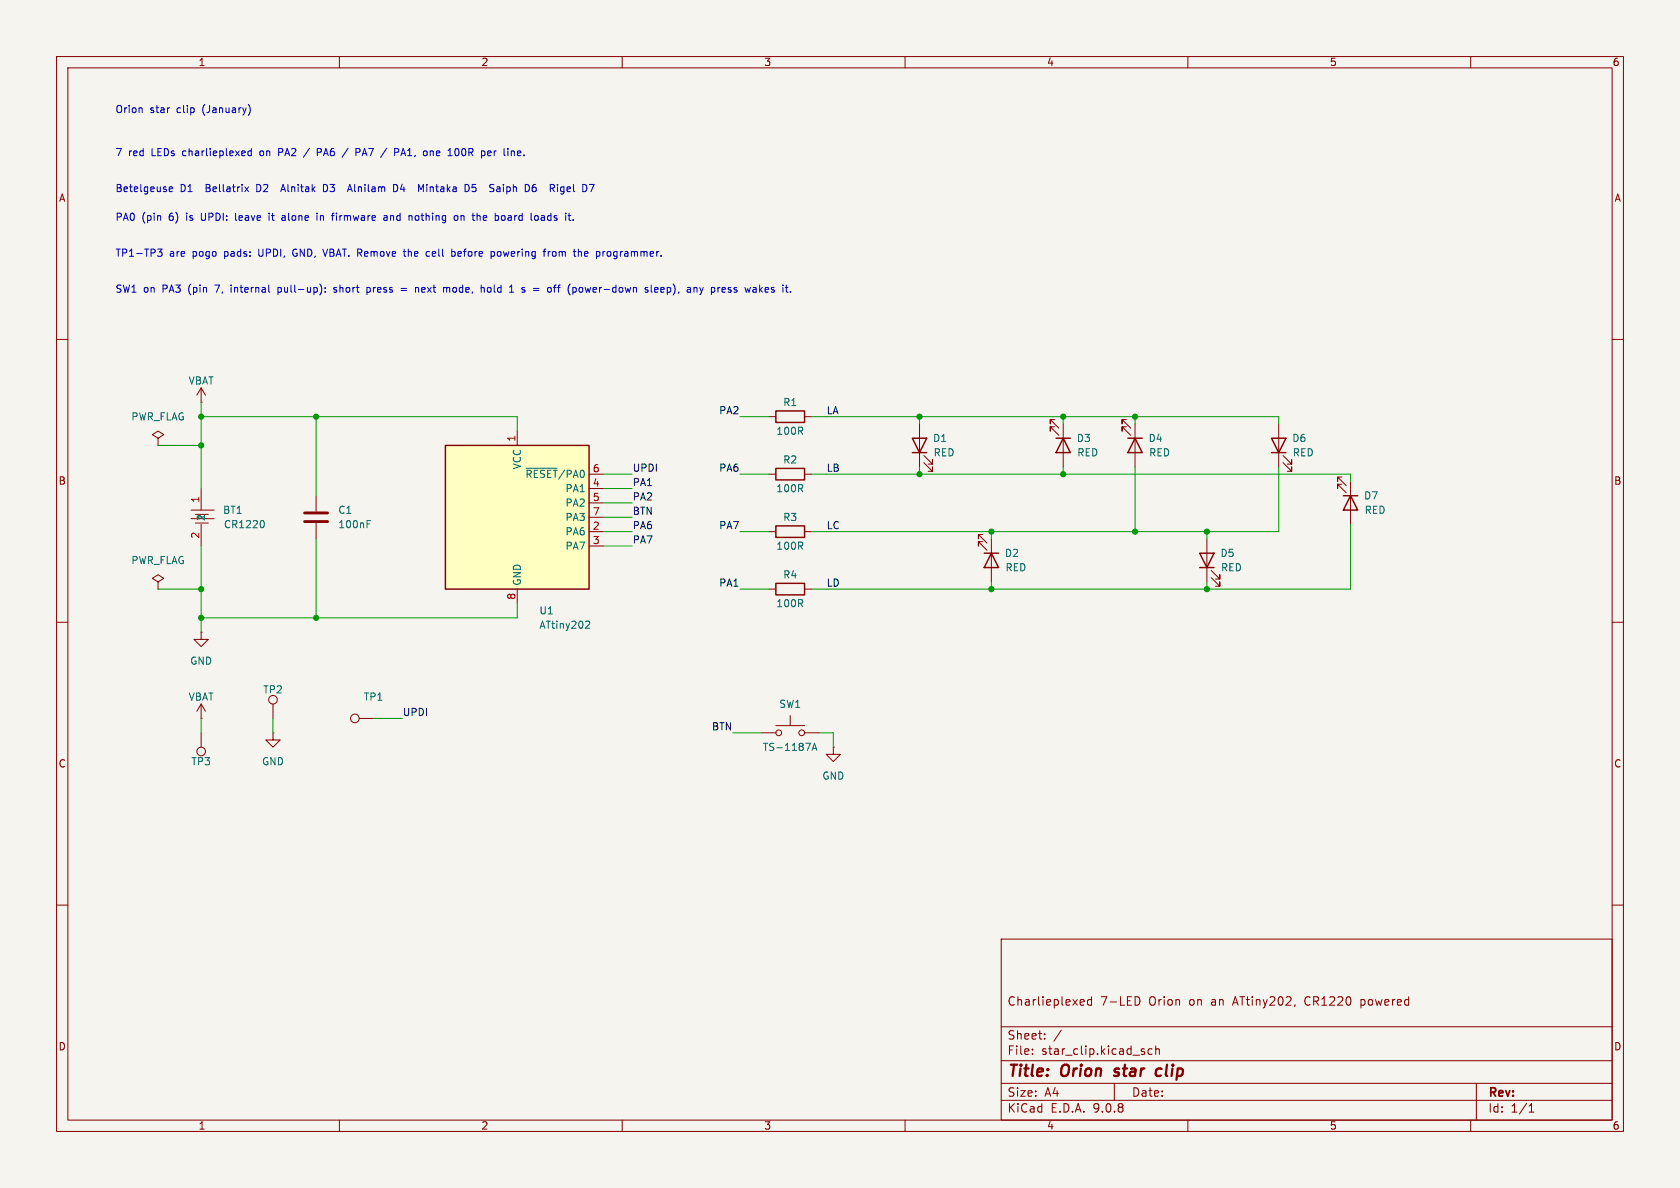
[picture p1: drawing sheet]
(kicad_sch
 (version 20250114)
 (generator "eeschema")
 (generator_version "9.0")
 (paper "A4")
 (title_block
  (title "Orion star clip")
  (comment 1 "Charlieplexed 7-LED Orion on an ATtiny202, CR1220 powered"))
 (lib_symbols
  (symbol
   "Device:R"
   (pin_numbers (hide yes))
   (pin_names (offset 0)) (exclude_from_sim no) (in_bom yes) (on_board yes)
   (property "Reference" "R" (at 2.032 0 90) (effects (font (size 1.27 1.27))))
   (property "Value" "R" (at 0 0 90) (effects (font (size 1.27 1.27))))
   (property "Footprint" "" (at -1.778 0 90) (effects (font (size 1.27 1.27)) (hide yes)))
   (property "Datasheet" "~" (at 0 0 0) (effects (font (size 1.27 1.27)) (hide yes)))
   (property "Description" "Resistor" (at 0 0 0) (effects (font (size 1.27 1.27)) (hide yes)))
   (symbol
    "R_0_1"
    (rectangle (start -1.016 -2.54) (end 1.016 2.54) (stroke (width 0.254) (type default)) (fill (type none))))
   (symbol
    "R_1_1"
    (pin
    passive
    line (at 0 3.81 270) (length 1.27) (name "~" (effects (font (size 1.27 1.27)))) (number "1" (effects (font (size 1.27 1.27)))))
    (pin
    passive
    line (at 0 -3.81 90) (length 1.27) (name "~" (effects (font (size 1.27 1.27)))) (number "2" (effects (font (size 1.27 1.27))))))
   (embedded_fonts no))
  (symbol
   "Device:C"
   (pin_numbers (hide yes))
   (pin_names (offset 0.254)) (exclude_from_sim no) (in_bom yes) (on_board yes)
   (property "Reference" "C" (at 0.635 2.54 0) (effects (font (size 1.27 1.27)) (justify left)))
   (property "Value" "C" (at 0.635 -2.54 0) (effects (font (size 1.27 1.27)) (justify left)))
   (property "Footprint" "" (at 0.9652 -3.81 0) (effects (font (size 1.27 1.27)) (hide yes)))
   (property "Datasheet" "~" (at 0 0 0) (effects (font (size 1.27 1.27)) (hide yes)))
   (property
    "Description"
    "Unpolarized capacitor" (at 0 0 0) (effects (font (size 1.27 1.27)) (hide yes)))
   (symbol
    "C_0_1"
    (polyline (pts (xy -2.032 0.762) (xy 2.032 0.762)) (stroke (width 0.508) (type default)) (fill (type none)))
    (polyline (pts (xy -2.032 -0.762) (xy 2.032 -0.762)) (stroke (width 0.508) (type default)) (fill (type none))))
   (symbol
    "C_1_1"
    (pin
    passive
    line (at 0 3.81 270) (length 2.794) (name "~" (effects (font (size 1.27 1.27)))) (number "1" (effects (font (size 1.27 1.27)))))
    (pin
    passive
    line (at 0 -3.81 90) (length 2.794) (name "~" (effects (font (size 1.27 1.27)))) (number "2" (effects (font (size 1.27 1.27))))))
   (embedded_fonts no))
  (symbol
   "Device:LED"
   (pin_numbers (hide yes))
   (pin_names (offset 1.016) (hide yes)) (exclude_from_sim no) (in_bom yes) (on_board yes)
   (property "Reference" "D" (at 0 2.54 0) (effects (font (size 1.27 1.27))))
   (property "Value" "LED" (at 0 -2.54 0) (effects (font (size 1.27 1.27))))
   (property "Footprint" "" (at 0 0 0) (effects (font (size 1.27 1.27)) (hide yes)))
   (property "Datasheet" "~" (at 0 0 0) (effects (font (size 1.27 1.27)) (hide yes)))
   (property
    "Description"
    "Light emitting diode" (at 0 0 0) (effects (font (size 1.27 1.27)) (hide yes)))
   (property "Sim.Pins" "1=K 2=A" (at 0 0 0) (effects (font (size 1.27 1.27)) (hide yes)))
   (property
    "ki_fp_filters"
    "LED* LED_SMD:* LED_THT:*" (at 0 0 0) (effects (font (size 1.27 1.27)) (hide yes)))
   (symbol
    "LED_0_1"
    (polyline (pts (xy -3.048 -0.762) (xy -4.572 -2.286) (xy -3.81 -2.286) (xy -4.572 -2.286) (xy -4.572 -1.524)) (stroke (width 0) (type default)) (fill (type none)))
    (polyline (pts (xy -1.778 -0.762) (xy -3.302 -2.286) (xy -2.54 -2.286) (xy -3.302 -2.286) (xy -3.302 -1.524)) (stroke (width 0) (type default)) (fill (type none)))
    (polyline (pts (xy -1.27 0) (xy 1.27 0)) (stroke (width 0) (type default)) (fill (type none)))
    (polyline (pts (xy -1.27 -1.27) (xy -1.27 1.27)) (stroke (width 0.254) (type default)) (fill (type none)))
    (polyline (pts (xy 1.27 -1.27) (xy 1.27 1.27) (xy -1.27 0) (xy 1.27 -1.27)) (stroke (width 0.254) (type default)) (fill (type none))))
   (symbol
    "LED_1_1"
    (pin
    passive
    line (at -3.81 0 0) (length 2.54) (name "K" (effects (font (size 1.27 1.27)))) (number "1" (effects (font (size 1.27 1.27)))))
    (pin
    passive
    line (at 3.81 0 180) (length 2.54) (name "A" (effects (font (size 1.27 1.27)))) (number "2" (effects (font (size 1.27 1.27))))))
   (embedded_fonts no))
  (symbol
   "Connector:TestPoint"
   (pin_numbers (hide yes))
   (pin_names (offset 0.762) (hide yes)) (exclude_from_sim no) (in_bom yes) (on_board yes)
   (property "Reference" "TP" (at 0 6.858 0) (effects (font (size 1.27 1.27))))
   (property "Value" "TestPoint" (at 0 5.08 0) (effects (font (size 1.27 1.27))))
   (property "Footprint" "" (at 5.08 0 0) (effects (font (size 1.27 1.27)) (hide yes)))
   (property "Datasheet" "~" (at 5.08 0 0) (effects (font (size 1.27 1.27)) (hide yes)))
   (property "Description" "test point" (at 0 0 0) (effects (font (size 1.27 1.27)) (hide yes)))
   (symbol
    "TestPoint_0_1"
    (circle (center 0 3.302) (radius 0.762) (stroke (width 0) (type default)) (fill (type none))))
   (symbol
    "TestPoint_1_1"
    (pin
    passive
    line (at 0 0 90) (length 2.54) (name "1" (effects (font (size 1.27 1.27)))) (number "1" (effects (font (size 1.27 1.27))))))
   (embedded_fonts no))
  (symbol
   "MCU_Microchip_ATtiny:ATtiny202-SS" (exclude_from_sim no) (in_bom yes) (on_board yes)
   (property
    "Reference"
    "U" (at -12.7 13.97 0) (effects (font (size 1.27 1.27)) (justify left bottom)))
   (property
    "Value"
    "ATtiny202-SS" (at 2.54 -13.97 0) (effects (font (size 1.27 1.27)) (justify left top)))
   (property
    "Footprint"
    "Package_SO:SOIC-8_3.9x4.9mm_P1.27mm" (at 0 0 0) (effects (font (size 1.27 1.27) (italic yes)) (hide yes)))
   (property
    "Datasheet"
    "http://ww1.microchip.com/downloads/en/DeviceDoc/ATtiny202-402-AVR-MCU-with-Core-Independent-Peripherals_and-picoPower-40001969A.pdf" (at 0 0 0) (effects (font (size 1.27 1.27)) (hide yes)))
   (property
    "Description"
    "20MHz, 2kB Flash, 128B SRAM, 64B EEPROM, SOIC-8" (at 0 0 0) (effects (font (size 1.27 1.27)) (hide yes)))
   (property
    "ki_keywords"
    "AVR 8bit Microcontroller tinyAVR" (at 0 0 0) (effects (font (size 1.27 1.27)) (hide yes)))
   (property
    "ki_fp_filters"
    "SOIC*3.9x4.9mm*P1.27mm*" (at 0 0 0) (effects (font (size 1.27 1.27)) (hide yes)))
   (symbol
    "ATtiny202-SS_0_1"
    (rectangle (start -12.7 -12.7) (end 12.7 12.7) (stroke (width 0.254) (type default)) (fill (type background))))
   (symbol
    "ATtiny202-SS_1_1"
    (pin
    power_in
    line (at 0 15.24 270) (length 2.54) (name "VCC" (effects (font (size 1.27 1.27)))) (number "1" (effects (font (size 1.27 1.27)))))
    (pin
    power_in
    line (at 0 -15.24 90) (length 2.54) (name "GND" (effects (font (size 1.27 1.27)))) (number "8" (effects (font (size 1.27 1.27)))))
    (pin
    bidirectional
    line (at 15.24 7.62 180) (length 2.54) (name "~{RESET}/PA0" (effects (font (size 1.27 1.27)))) (number "6" (effects (font (size 1.27 1.27)))))
    (pin
    bidirectional
    line (at 15.24 5.08 180) (length 2.54) (name "PA1" (effects (font (size 1.27 1.27)))) (number "4" (effects (font (size 1.27 1.27)))))
    (pin
    bidirectional
    line (at 15.24 2.54 180) (length 2.54) (name "PA2" (effects (font (size 1.27 1.27)))) (number "5" (effects (font (size 1.27 1.27)))))
    (pin
    bidirectional
    line (at 15.24 0 180) (length 2.54) (name "PA3" (effects (font (size 1.27 1.27)))) (number "7" (effects (font (size 1.27 1.27)))))
    (pin
    bidirectional
    line (at 15.24 -2.54 180) (length 2.54) (name "PA6" (effects (font (size 1.27 1.27)))) (number "2" (effects (font (size 1.27 1.27)))))
    (pin
    bidirectional
    line (at 15.24 -5.08 180) (length 2.54) (name "PA7" (effects (font (size 1.27 1.27)))) (number "3" (effects (font (size 1.27 1.27))))))
   (embedded_fonts no))
  (symbol
   "power:PWR_FLAG"
   (power)
   (pin_numbers (hide yes))
   (pin_names (offset 0) (hide yes)) (exclude_from_sim no) (in_bom yes) (on_board yes)
   (property "Reference" "#FLG" (at 0 1.905 0) (effects (font (size 1.27 1.27)) (hide yes)))
   (property "Value" "PWR_FLAG" (at 0 3.81 0) (effects (font (size 1.27 1.27))))
   (property "Footprint" "" (at 0 0 0) (effects (font (size 1.27 1.27)) (hide yes)))
   (property "Datasheet" "~" (at 0 0 0) (effects (font (size 1.27 1.27)) (hide yes)))
   (property
    "Description"
    "Special symbol for telling ERC where power comes from" (at 0 0 0) (effects (font (size 1.27 1.27)) (hide yes)))
   (symbol
    "PWR_FLAG_0_0"
    (pin
    power_out
    line (at 0 0 90) (length 0) (name "~" (effects (font (size 1.27 1.27)))) (number "1" (effects (font (size 1.27 1.27))))))
   (symbol
    "PWR_FLAG_0_1"
    (polyline (pts (xy 0 0) (xy 0 1.27) (xy -1.016 1.905) (xy 0 2.54) (xy 1.016 1.905) (xy 0 1.27)) (stroke (width 0) (type default)) (fill (type none))))
   (embedded_fonts no))
  (symbol
   "Switch:SW_Push"
   (pin_numbers (hide yes))
   (pin_names (offset 1.016) (hide yes)) (exclude_from_sim no) (in_bom yes) (on_board yes)
   (property "Reference" "SW" (at 1.27 2.54 0) (effects (font (size 1.27 1.27)) (justify left)))
   (property "Value" "SW_Push" (at 0 -1.524 0) (effects (font (size 1.27 1.27))))
   (property "Footprint" "" (at 0 5.08 0) (effects (font (size 1.27 1.27)) (hide yes)))
   (property "Datasheet" "~" (at 0 5.08 0) (effects (font (size 1.27 1.27)) (hide yes)))
   (property
    "Description"
    "Push button switch, generic, two pins" (at 0 0 0) (effects (font (size 1.27 1.27)) (hide yes)))
   (property
    "ki_keywords"
    "switch normally-open pushbutton push-button" (at 0 0 0) (effects (font (size 1.27 1.27)) (hide yes)))
   (symbol
    "SW_Push_0_1"
    (circle (center -2.032 0) (radius 0.508) (stroke (width 0) (type default)) (fill (type none)))
    (polyline (pts (xy 0 1.27) (xy 0 3.048)) (stroke (width 0) (type default)) (fill (type none)))
    (circle (center 2.032 0) (radius 0.508) (stroke (width 0) (type default)) (fill (type none)))
    (polyline (pts (xy 2.54 1.27) (xy -2.54 1.27)) (stroke (width 0) (type default)) (fill (type none)))
    (pin
    passive
    line (at -5.08 0 0) (length 2.54) (name "1" (effects (font (size 1.27 1.27)))) (number "1" (effects (font (size 1.27 1.27)))))
    (pin
    passive
    line (at 5.08 0 180) (length 2.54) (name "2" (effects (font (size 1.27 1.27)))) (number "2" (effects (font (size 1.27 1.27))))))
   (embedded_fonts no))
  (symbol
   "Mechanical:MountingHole"
   (pin_names (offset 1.016)) (exclude_from_sim no) (in_bom no) (on_board yes)
   (property "Reference" "H" (at 0 5.08 0) (effects (font (size 1.27 1.27))))
   (property "Value" "MountingHole" (at 0 3.175 0) (effects (font (size 1.27 1.27))))
   (property "Footprint" "" (at 0 0 0) (effects (font (size 1.27 1.27)) (hide yes)))
   (property "Datasheet" "~" (at 0 0 0) (effects (font (size 1.27 1.27)) (hide yes)))
   (property
    "Description"
    "Mounting Hole without connection" (at 0 0 0) (effects (font (size 1.27 1.27)) (hide yes)))
   (symbol
    "MountingHole_0_1"
    (circle (center 0 0) (radius 1.27) (stroke (width 1.27) (type default)) (fill (type none))))
   (embedded_fonts no))
  (symbol
   "easyeda:XDCR-1220-006" (in_bom yes) (on_board yes)
   (property "Reference" "U" (id 0) (at 0 5.08 0) (effects (font (size 1.27 1.27))))
   (property "Value" "XDCR-1220-006" (id 1) (at 0 -5.08 0) (effects (font (size 1.27 1.27))))
   (property
    "Footprint"
    "easyeda:BAT-SMD_CR1220-2ZX"
    (id 2) (at 0 -7.62 0) (effects (font (size 1.27 1.27)) hide))
   (property
    "Datasheet"
    "https://www.lcsc.com/datasheet/C7498147.pdf"
    (id 3) (at 0 -10.16 0) (effects (font (size 1.27 1.27)) hide))
   (property "Manufacturer" "LX(连欣科技)" (id 4) (at 0 -12.70 0) (effects (font (size 1.27 1.27)) hide))
   (property "MPN" "XDCR-1220-006" (id 5) (at 0 -15.24 0) (effects (font (size 1.27 1.27)) hide))
   (property "LCSC Part" "C7498147" (id 6) (at 0 -17.78 0) (effects (font (size 1.27 1.27)) hide))
   (property
    "ki_keywords"
    "Battery Connectors"
    (id 8) (at 0 -20.32 0) (effects (font (size 1.27 1.27)) hide))
   (symbol
    "XDCR-1220-006_0_1"
    (polyline (pts (xy -1.27 2.29) (xy -1.27 -1.78)) (stroke (width 0) (type default)) (fill (type none)))
    (polyline (pts (xy -0.51 1.27) (xy -0.51 -1.02)) (stroke (width 0) (type default)) (fill (type none)))
    (polyline (pts (xy 0.25 2.29) (xy 0.25 -1.78)) (stroke (width 0) (type default)) (fill (type none)))
    (polyline (pts (xy 1.02 1.27) (xy 1.02 -1.02)) (stroke (width 0) (type default)) (fill (type none)))
    (pin
    input
    line (at -5.08 -0.00 0) (length 3.81) (name "1" (effects (font (size 1.27 1.27)))) (number "1" (effects (font (size 1.27 1.27)))))
    (pin
    input
    line (at 5.08 -0.00 180) (length 3.81) (name "2" (effects (font (size 1.27 1.27)))) (number "2" (effects (font (size 1.27 1.27)))))))
  (symbol
   "power:GND"
   (power)
   (pin_numbers (hide yes))
   (pin_names (offset 0) (hide yes)) (exclude_from_sim no) (in_bom yes) (on_board yes)
   (property "Reference" "#PWR" (at 0 -6.35 0) (effects (font (size 1.27 1.27)) (hide yes)))
   (property "Value" "GND" (at 0 -3.81 0) (effects (font (size 1.27 1.27))))
   (property "Footprint" "" (at 0 0 0) (effects (font (size 1.27 1.27)) (hide yes)))
   (property "Datasheet" "" (at 0 0 0) (effects (font (size 1.27 1.27)) (hide yes)))
   (property
    "Description"
    "Power symbol creates a global label with name \"GND\" , ground" (at 0 0 0) (effects (font (size 1.27 1.27)) (hide yes)))
   (symbol
    "GND_0_1"
    (polyline (pts (xy 0 0) (xy 0 -1.27) (xy 1.27 -1.27) (xy 0 -2.54) (xy -1.27 -1.27) (xy 0 -1.27)) (stroke (width 0) (type default)) (fill (type none))))
   (symbol
    "GND_1_1"
    (pin
    power_in
    line (at 0 0 270) (length 0) (name "~" (effects (font (size 1.27 1.27)))) (number "1" (effects (font (size 1.27 1.27))))))
   (embedded_fonts no))
  (symbol
   "power:+BATT"
   (power)
   (pin_numbers (hide yes))
   (pin_names (offset 0) (hide yes)) (exclude_from_sim no) (in_bom yes) (on_board yes)
   (property "Reference" "#PWR" (at 0 -3.81 0) (effects (font (size 1.27 1.27)) (hide yes)))
   (property "Value" "+BATT" (at 0 3.556 0) (effects (font (size 1.27 1.27))))
   (property "Footprint" "" (at 0 0 0) (effects (font (size 1.27 1.27)) (hide yes)))
   (property "Datasheet" "" (at 0 0 0) (effects (font (size 1.27 1.27)) (hide yes)))
   (property
    "Description"
    "Power symbol creates a global label with name \"+BATT\"" (at 0 0 0) (effects (font (size 1.27 1.27)) (hide yes)))
   (property
    "ki_keywords"
    "global power battery" (at 0 0 0) (effects (font (size 1.27 1.27)) (hide yes)))
   (symbol
    "+BATT_0_1"
    (polyline (pts (xy -0.762 1.27) (xy 0 2.54)) (stroke (width 0) (type default)) (fill (type none)))
    (polyline (pts (xy 0 2.54) (xy 0.762 1.27)) (stroke (width 0) (type default)) (fill (type none)))
    (polyline (pts (xy 0 0) (xy 0 2.54)) (stroke (width 0) (type default)) (fill (type none))))
   (symbol
    "+BATT_1_1"
    (pin
    power_in
    line (at 0 0 90) (length 0) (name "~" (effects (font (size 1.27 1.27)))) (number "1" (effects (font (size 1.27 1.27))))))
   (embedded_fonts no)))
 (text
  "Orion star clip (January)"
  (exclude_from_sim no)
  (at 20.32 20.32 0)
  (effects (font (size 1.27 1.27)) (justify left bottom)))
 (text
  "7 red LEDs charlieplexed on PA2 / PA6 / PA7 / PA1, one 100R per line."
  (exclude_from_sim no)
  (at 20.32 27.94 0)
  (effects (font (size 1.27 1.27)) (justify left bottom)))
 (text
  "Betelgeuse D1  Bellatrix D2  Alnitak D3  Alnilam D4  Mintaka D5  Saiph D6  Rigel D7"
  (exclude_from_sim no)
  (at 20.32 34.29 0)
  (effects (font (size 1.27 1.27)) (justify left bottom)))
 (text
  "PA0 (pin 6) is UPDI: leave it alone in firmware and nothing on the board loads it."
  (exclude_from_sim no)
  (at 20.32 39.37 0)
  (effects (font (size 1.27 1.27)) (justify left bottom)))
 (text
  "SW1 on PA3 (pin 7, internal pull-up): short press = next mode, hold 1 s = off (power-down sleep), any press wakes it."
  (exclude_from_sim no)
  (at 20.32 52.07 0)
  (effects (font (size 1.27 1.27)) (justify left bottom)))
 (text
  "TP1-TP3 are pogo pads: UPDI, GND, VBAT. Remove the cell before powering from the programmer."
  (exclude_from_sim no)
  (at 20.32 45.72 0)
  (effects (font (size 1.27 1.27)) (justify left bottom)))
 (wire
  (pts (xy 35.56 73.66) (xy 35.56 78.74))
  (stroke (width 0) (type default)))
 (wire
  (pts (xy 35.56 78.74) (xy 35.56 86.36))
  (stroke (width 0) (type default)))
 (wire
  (pts (xy 35.56 73.66) (xy 55.88 73.66))
  (stroke (width 0) (type default)))
 (wire
  (pts (xy 55.88 73.66) (xy 91.44 73.66))
  (stroke (width 0) (type default)))
 (wire
  (pts (xy 91.44 73.66) (xy 91.44 76.2))
  (stroke (width 0) (type default)))
 (wire
  (pts (xy 55.88 73.66) (xy 55.88 87.63))
  (stroke (width 0) (type default)))
 (junction
  (at 55.88 73.66)
  (diameter 0)
  (color 0 0 0 0))
 (wire
  (pts (xy 35.56 71.12) (xy 35.56 73.66))
  (stroke (width 0) (type default)))
 (symbol
  (lib_id "power:+BATT")
  (at 35.56 71.12 0)
  (unit 1)
  (exclude_from_sim no)
  (in_bom yes)
  (on_board yes)
  (dnp no)
  (property "Reference" "#PWR01" (at 35.56 71.12 0) (effects (font (size 1.27 1.27)) (hide yes)))
  (property "Value" "VBAT" (at 35.56 67.31 0) (effects (font (size 1.27 1.27))))
  (property "Footprint" "" (at 35.56 71.12 0) (effects (font (size 1.27 1.27)) (hide yes)))
  (property "Datasheet" "" (at 35.56 71.12 0) (effects (font (size 1.27 1.27)) (hide yes)))
  (property "Description" "" (at 35.56 71.12 0) (effects (font (size 1.27 1.27)) (hide yes)))
  (pin "1"))
 (junction
  (at 35.56 73.66)
  (diameter 0)
  (color 0 0 0 0))
 (wire
  (pts (xy 35.56 96.52) (xy 35.56 104.14))
  (stroke (width 0) (type default)))
 (wire
  (pts (xy 35.56 104.14) (xy 35.56 109.22))
  (stroke (width 0) (type default)))
 (wire
  (pts (xy 35.56 109.22) (xy 55.88 109.22))
  (stroke (width 0) (type default)))
 (wire
  (pts (xy 55.88 109.22) (xy 91.44 109.22))
  (stroke (width 0) (type default)))
 (wire
  (pts (xy 91.44 106.68) (xy 91.44 109.22))
  (stroke (width 0) (type default)))
 (wire
  (pts (xy 55.88 95.25) (xy 55.88 109.22))
  (stroke (width 0) (type default)))
 (junction
  (at 55.88 109.22)
  (diameter 0)
  (color 0 0 0 0))
 (wire
  (pts (xy 35.56 109.22) (xy 35.56 111.76))
  (stroke (width 0) (type default)))
 (symbol
  (lib_id "power:GND")
  (at 35.56 111.76 0)
  (unit 1)
  (exclude_from_sim no)
  (in_bom yes)
  (on_board yes)
  (dnp no)
  (property "Reference" "#PWR02" (at 35.56 111.76 0) (effects (font (size 1.27 1.27)) (hide yes)))
  (property "Value" "GND" (at 35.56 116.84 0) (effects (font (size 1.27 1.27))))
  (property "Footprint" "" (at 35.56 111.76 0) (effects (font (size 1.27 1.27)) (hide yes)))
  (property "Datasheet" "" (at 35.56 111.76 0) (effects (font (size 1.27 1.27)) (hide yes)))
  (property "Description" "" (at 35.56 111.76 0) (effects (font (size 1.27 1.27)) (hide yes)))
  (pin "1"))
 (junction
  (at 35.56 109.22)
  (diameter 0)
  (color 0 0 0 0))
 (wire
  (pts (xy 27.94 78.74) (xy 35.56 78.74))
  (stroke (width 0) (type default)))
 (junction
  (at 35.56 78.74)
  (diameter 0)
  (color 0 0 0 0))
 (wire
  (pts (xy 27.94 104.14) (xy 35.56 104.14))
  (stroke (width 0) (type default)))
 (junction
  (at 35.56 104.14)
  (diameter 0)
  (color 0 0 0 0))
 (wire
  (pts (xy 106.68 83.82) (xy 111.76 83.82))
  (stroke (width 0) (type default)))
 (label
  "UPDI"
  (at 111.76 83.82 0)
  (fields_autoplaced yes)
  (effects (font (size 1.27 1.27)) (justify left bottom)))
 (wire
  (pts (xy 106.68 86.36) (xy 111.76 86.36))
  (stroke (width 0) (type default)))
 (label
  "PA1"
  (at 111.76 86.36 0)
  (fields_autoplaced yes)
  (effects (font (size 1.27 1.27)) (justify left bottom)))
 (wire
  (pts (xy 106.68 88.9) (xy 111.76 88.9))
  (stroke (width 0) (type default)))
 (label
  "PA2"
  (at 111.76 88.9 0)
  (fields_autoplaced yes)
  (effects (font (size 1.27 1.27)) (justify left bottom)))
 (wire
  (pts (xy 106.68 91.44) (xy 111.76 91.44))
  (stroke (width 0) (type default)))
 (label
  "BTN"
  (at 111.76 91.44 0)
  (fields_autoplaced yes)
  (effects (font (size 1.27 1.27)) (justify left bottom)))
 (wire
  (pts (xy 106.68 93.98) (xy 111.76 93.98))
  (stroke (width 0) (type default)))
 (label
  "PA6"
  (at 111.76 93.98 0)
  (fields_autoplaced yes)
  (effects (font (size 1.27 1.27)) (justify left bottom)))
 (wire
  (pts (xy 106.68 96.52) (xy 111.76 96.52))
  (stroke (width 0) (type default)))
 (label
  "PA7"
  (at 111.76 96.52 0)
  (fields_autoplaced yes)
  (effects (font (size 1.27 1.27)) (justify left bottom)))
 (wire
  (pts (xy 130.81 73.66) (xy 135.89 73.66))
  (stroke (width 0) (type default)))
 (label
  "PA2"
  (at 130.81 73.66 180)
  (fields_autoplaced yes)
  (effects (font (size 1.27 1.27)) (justify right bottom)))
 (wire
  (pts (xy 130.81 83.82) (xy 135.89 83.82))
  (stroke (width 0) (type default)))
 (label
  "PA6"
  (at 130.81 83.82 180)
  (fields_autoplaced yes)
  (effects (font (size 1.27 1.27)) (justify right bottom)))
 (wire
  (pts (xy 130.81 93.98) (xy 135.89 93.98))
  (stroke (width 0) (type default)))
 (label
  "PA7"
  (at 130.81 93.98 180)
  (fields_autoplaced yes)
  (effects (font (size 1.27 1.27)) (justify right bottom)))
 (wire
  (pts (xy 130.81 104.14) (xy 135.89 104.14))
  (stroke (width 0) (type default)))
 (label
  "PA1"
  (at 130.81 104.14 180)
  (fields_autoplaced yes)
  (effects (font (size 1.27 1.27)) (justify right bottom)))
 (wire
  (pts (xy 162.56 82.55) (xy 162.56 83.82))
  (stroke (width 0) (type default)))
 (wire
  (pts (xy 162.56 73.66) (xy 162.56 74.93))
  (stroke (width 0) (type default)))
 (wire
  (pts (xy 175.26 93.98) (xy 175.26 95.25))
  (stroke (width 0) (type default)))
 (wire
  (pts (xy 175.26 102.87) (xy 175.26 104.14))
  (stroke (width 0) (type default)))
 (wire
  (pts (xy 187.96 73.66) (xy 187.96 74.93))
  (stroke (width 0) (type default)))
 (wire
  (pts (xy 187.96 82.55) (xy 187.96 83.82))
  (stroke (width 0) (type default)))
 (wire
  (pts (xy 200.66 73.66) (xy 200.66 74.93))
  (stroke (width 0) (type default)))
 (wire
  (pts (xy 200.66 82.55) (xy 200.66 93.98))
  (stroke (width 0) (type default)))
 (wire
  (pts (xy 213.36 102.87) (xy 213.36 104.14))
  (stroke (width 0) (type default)))
 (wire
  (pts (xy 213.36 93.98) (xy 213.36 95.25))
  (stroke (width 0) (type default)))
 (wire
  (pts (xy 226.06 82.55) (xy 226.06 93.98))
  (stroke (width 0) (type default)))
 (wire
  (pts (xy 226.06 73.66) (xy 226.06 74.93))
  (stroke (width 0) (type default)))
 (wire
  (pts (xy 238.76 83.82) (xy 238.76 85.09))
  (stroke (width 0) (type default)))
 (wire
  (pts (xy 238.76 92.71) (xy 238.76 104.14))
  (stroke (width 0) (type default)))
 (wire
  (pts (xy 143.51 73.66) (xy 146.05 73.66))
  (stroke (width 0) (type default)))
 (wire
  (pts (xy 146.05 73.66) (xy 162.56 73.66))
  (stroke (width 0) (type default)))
 (wire
  (pts (xy 162.56 73.66) (xy 187.96 73.66))
  (stroke (width 0) (type default)))
 (wire
  (pts (xy 187.96 73.66) (xy 200.66 73.66))
  (stroke (width 0) (type default)))
 (wire
  (pts (xy 200.66 73.66) (xy 226.06 73.66))
  (stroke (width 0) (type default)))
 (junction
  (at 162.56 73.66)
  (diameter 0)
  (color 0 0 0 0))
 (junction
  (at 187.96 73.66)
  (diameter 0)
  (color 0 0 0 0))
 (junction
  (at 200.66 73.66)
  (diameter 0)
  (color 0 0 0 0))
 (label
  "LA"
  (at 146.05 73.66 0)
  (fields_autoplaced yes)
  (effects (font (size 1.27 1.27)) (justify left bottom)))
 (wire
  (pts (xy 143.51 83.82) (xy 146.05 83.82))
  (stroke (width 0) (type default)))
 (wire
  (pts (xy 146.05 83.82) (xy 162.56 83.82))
  (stroke (width 0) (type default)))
 (wire
  (pts (xy 162.56 83.82) (xy 187.96 83.82))
  (stroke (width 0) (type default)))
 (wire
  (pts (xy 187.96 83.82) (xy 238.76 83.82))
  (stroke (width 0) (type default)))
 (junction
  (at 162.56 83.82)
  (diameter 0)
  (color 0 0 0 0))
 (junction
  (at 187.96 83.82)
  (diameter 0)
  (color 0 0 0 0))
 (label
  "LB"
  (at 146.05 83.82 0)
  (fields_autoplaced yes)
  (effects (font (size 1.27 1.27)) (justify left bottom)))
 (wire
  (pts (xy 143.51 93.98) (xy 146.05 93.98))
  (stroke (width 0) (type default)))
 (wire
  (pts (xy 146.05 93.98) (xy 175.26 93.98))
  (stroke (width 0) (type default)))
 (wire
  (pts (xy 175.26 93.98) (xy 200.66 93.98))
  (stroke (width 0) (type default)))
 (wire
  (pts (xy 200.66 93.98) (xy 213.36 93.98))
  (stroke (width 0) (type default)))
 (wire
  (pts (xy 213.36 93.98) (xy 226.06 93.98))
  (stroke (width 0) (type default)))
 (junction
  (at 175.26 93.98)
  (diameter 0)
  (color 0 0 0 0))
 (junction
  (at 200.66 93.98)
  (diameter 0)
  (color 0 0 0 0))
 (junction
  (at 213.36 93.98)
  (diameter 0)
  (color 0 0 0 0))
 (label
  "LC"
  (at 146.05 93.98 0)
  (fields_autoplaced yes)
  (effects (font (size 1.27 1.27)) (justify left bottom)))
 (wire
  (pts (xy 143.51 104.14) (xy 146.05 104.14))
  (stroke (width 0) (type default)))
 (wire
  (pts (xy 146.05 104.14) (xy 175.26 104.14))
  (stroke (width 0) (type default)))
 (wire
  (pts (xy 175.26 104.14) (xy 213.36 104.14))
  (stroke (width 0) (type default)))
 (wire
  (pts (xy 213.36 104.14) (xy 238.76 104.14))
  (stroke (width 0) (type default)))
 (junction
  (at 175.26 104.14)
  (diameter 0)
  (color 0 0 0 0))
 (junction
  (at 213.36 104.14)
  (diameter 0)
  (color 0 0 0 0))
 (label
  "LD"
  (at 146.05 104.14 0)
  (fields_autoplaced yes)
  (effects (font (size 1.27 1.27)) (justify left bottom)))
 (wire
  (pts (xy 129.54 129.54) (xy 134.62 129.54))
  (stroke (width 0) (type default)))
 (label
  "BTN"
  (at 129.54 129.54 180)
  (fields_autoplaced yes)
  (effects (font (size 1.27 1.27)) (justify right bottom)))
 (wire
  (pts (xy 144.78 129.54) (xy 147.32 129.54))
  (stroke (width 0) (type default)))
 (wire
  (pts (xy 147.32 129.54) (xy 147.32 132.08))
  (stroke (width 0) (type default)))
 (symbol
  (lib_id "power:GND")
  (at 147.32 132.08 0)
  (unit 1)
  (exclude_from_sim no)
  (in_bom yes)
  (on_board yes)
  (dnp no)
  (property "Reference" "#PWR03" (at 147.32 132.08 0) (effects (font (size 1.27 1.27)) (hide yes)))
  (property "Value" "GND" (at 147.32 137.16 0) (effects (font (size 1.27 1.27))))
  (property "Footprint" "" (at 147.32 132.08 0) (effects (font (size 1.27 1.27)) (hide yes)))
  (property "Datasheet" "" (at 147.32 132.08 0) (effects (font (size 1.27 1.27)) (hide yes)))
  (property "Description" "" (at 147.32 132.08 0) (effects (font (size 1.27 1.27)) (hide yes)))
  (pin "1"))
 (wire
  (pts (xy 66.04 127) (xy 71.12 127))
  (stroke (width 0) (type default)))
 (label
  "UPDI"
  (at 71.12 127 0)
  (fields_autoplaced yes)
  (effects (font (size 1.27 1.27)) (justify left bottom)))
 (wire
  (pts (xy 48.26 127) (xy 48.26 129.54))
  (stroke (width 0) (type default)))
 (symbol
  (lib_id "power:GND")
  (at 48.26 129.54 0)
  (unit 1)
  (exclude_from_sim no)
  (in_bom yes)
  (on_board yes)
  (dnp no)
  (property "Reference" "#PWR04" (at 48.26 129.54 0) (effects (font (size 1.27 1.27)) (hide yes)))
  (property "Value" "GND" (at 48.26 134.62 0) (effects (font (size 1.27 1.27))))
  (property "Footprint" "" (at 48.26 129.54 0) (effects (font (size 1.27 1.27)) (hide yes)))
  (property "Datasheet" "" (at 48.26 129.54 0) (effects (font (size 1.27 1.27)) (hide yes)))
  (property "Description" "" (at 48.26 129.54 0) (effects (font (size 1.27 1.27)) (hide yes)))
  (pin "1"))
 (wire
  (pts (xy 35.56 127) (xy 35.56 129.54))
  (stroke (width 0) (type default)))
 (symbol
  (lib_id "power:+BATT")
  (at 35.56 127 0)
  (unit 1)
  (exclude_from_sim no)
  (in_bom yes)
  (on_board yes)
  (dnp no)
  (property "Reference" "#PWR05" (at 35.56 127 0) (effects (font (size 1.27 1.27)) (hide yes)))
  (property "Value" "VBAT" (at 35.56 123.19 0) (effects (font (size 1.27 1.27))))
  (property "Footprint" "" (at 35.56 127 0) (effects (font (size 1.27 1.27)) (hide yes)))
  (property "Datasheet" "" (at 35.56 127 0) (effects (font (size 1.27 1.27)) (hide yes)))
  (property "Description" "" (at 35.56 127 0) (effects (font (size 1.27 1.27)) (hide yes)))
  (pin "1"))
 (symbol
  (lib_id "MCU_Microchip_ATtiny:ATtiny202-SS")
  (at 91.44 91.44 0)
  (unit 1)
  (exclude_from_sim no)
  (in_bom yes)
  (on_board yes)
  (dnp no)
  (property "Reference" "U1" (at 95.25 107.95 0) (effects (font (size 1.27 1.27)) (justify left)))
  (property "Value" "ATtiny202" (at 95.25 110.49 0) (effects (font (size 1.27 1.27)) (justify left)))
  (property
   "Footprint"
   "Package_SO:SOIC-8_3.9x4.9mm_P1.27mm" (at 91.44 91.44 0) (effects (font (size 1.27 1.27)) (hide yes)))
  (property "Datasheet" "" (at 91.44 91.44 0) (effects (font (size 1.27 1.27)) (hide yes)))
  (property "LCSC" "C2052951" (at 91.44 91.44 0) (effects (font (size 1.27 1.27)) (hide yes)))
  (pin "1")
  (pin "8")
  (pin "6")
  (pin "4")
  (pin "5")
  (pin "7")
  (pin "2")
  (pin "3"))
 (symbol
  (lib_id "easyeda:XDCR-1220-006")
  (at 35.56 91.44 270)
  (unit 1)
  (exclude_from_sim no)
  (in_bom yes)
  (on_board yes)
  (dnp no)
  (property "Reference" "BT1" (at 41.17 90.17 270) (effects (font (size 1.27 1.27))))
  (property "Value" "CR1220" (at 43.27 92.71 270) (effects (font (size 1.27 1.27))))
  (property
   "Footprint"
   "easyeda:BAT-SMD_CR1220-2ZX" (at 35.56 91.44 0) (effects (font (size 1.27 1.27)) (hide yes)))
  (property "Datasheet" "" (at 35.56 91.44 0) (effects (font (size 1.27 1.27)) (hide yes)))
  (property "LCSC" "C7498147" (at 35.56 91.44 0) (effects (font (size 1.27 1.27)) (hide yes)))
  (pin "1")
  (pin "2"))
 (symbol
  (lib_id "Device:C")
  (at 55.88 91.44 0)
  (unit 1)
  (exclude_from_sim no)
  (in_bom yes)
  (on_board yes)
  (dnp no)
  (property "Reference" "C1" (at 59.69 90.17 0) (effects (font (size 1.27 1.27)) (justify left)))
  (property "Value" "100nF" (at 59.69 92.71 0) (effects (font (size 1.27 1.27)) (justify left)))
  (property
   "Footprint"
   "Capacitor_SMD:C_0402_1005Metric" (at 55.88 91.44 0) (effects (font (size 1.27 1.27)) (hide yes)))
  (property "Datasheet" "" (at 55.88 91.44 0) (effects (font (size 1.27 1.27)) (hide yes)))
  (property "LCSC" "C1525" (at 55.88 91.44 0) (effects (font (size 1.27 1.27)) (hide yes)))
  (pin "1")
  (pin "2"))
 (symbol
  (lib_id "Device:R")
  (at 139.7 73.66 90)
  (unit 1)
  (exclude_from_sim no)
  (in_bom yes)
  (on_board yes)
  (dnp no)
  (property "Reference" "R1" (at 139.7 71.12 90) (effects (font (size 1.27 1.27))))
  (property "Value" "100R" (at 139.7 76.2 90) (effects (font (size 1.27 1.27))))
  (property
   "Footprint"
   "Resistor_SMD:R_0402_1005Metric" (at 139.7 73.66 0) (effects (font (size 1.27 1.27)) (hide yes)))
  (property "Datasheet" "" (at 139.7 73.66 0) (effects (font (size 1.27 1.27)) (hide yes)))
  (property "LCSC" "C106232" (at 139.7 73.66 0) (effects (font (size 1.27 1.27)) (hide yes)))
  (pin "1")
  (pin "2"))
 (symbol
  (lib_id "Device:R")
  (at 139.7 83.82 90)
  (unit 1)
  (exclude_from_sim no)
  (in_bom yes)
  (on_board yes)
  (dnp no)
  (property "Reference" "R2" (at 139.7 81.28 90) (effects (font (size 1.27 1.27))))
  (property "Value" "100R" (at 139.7 86.36 90) (effects (font (size 1.27 1.27))))
  (property
   "Footprint"
   "Resistor_SMD:R_0402_1005Metric" (at 139.7 83.82 0) (effects (font (size 1.27 1.27)) (hide yes)))
  (property "Datasheet" "" (at 139.7 83.82 0) (effects (font (size 1.27 1.27)) (hide yes)))
  (property "LCSC" "C106232" (at 139.7 83.82 0) (effects (font (size 1.27 1.27)) (hide yes)))
  (pin "1")
  (pin "2"))
 (symbol
  (lib_id "Device:R")
  (at 139.7 93.98 90)
  (unit 1)
  (exclude_from_sim no)
  (in_bom yes)
  (on_board yes)
  (dnp no)
  (property "Reference" "R3" (at 139.7 91.44 90) (effects (font (size 1.27 1.27))))
  (property "Value" "100R" (at 139.7 96.52 90) (effects (font (size 1.27 1.27))))
  (property
   "Footprint"
   "Resistor_SMD:R_0402_1005Metric" (at 139.7 93.98 0) (effects (font (size 1.27 1.27)) (hide yes)))
  (property "Datasheet" "" (at 139.7 93.98 0) (effects (font (size 1.27 1.27)) (hide yes)))
  (property "LCSC" "C106232" (at 139.7 93.98 0) (effects (font (size 1.27 1.27)) (hide yes)))
  (pin "1")
  (pin "2"))
 (symbol
  (lib_id "Device:R")
  (at 139.7 104.14 90)
  (unit 1)
  (exclude_from_sim no)
  (in_bom yes)
  (on_board yes)
  (dnp no)
  (property "Reference" "R4" (at 139.7 101.6 90) (effects (font (size 1.27 1.27))))
  (property "Value" "100R" (at 139.7 106.68 90) (effects (font (size 1.27 1.27))))
  (property
   "Footprint"
   "Resistor_SMD:R_0402_1005Metric" (at 139.7 104.14 0) (effects (font (size 1.27 1.27)) (hide yes)))
  (property "Datasheet" "" (at 139.7 104.14 0) (effects (font (size 1.27 1.27)) (hide yes)))
  (property "LCSC" "C106232" (at 139.7 104.14 0) (effects (font (size 1.27 1.27)) (hide yes)))
  (pin "1")
  (pin "2"))
 (symbol
  (lib_id "Device:LED")
  (at 162.56 78.74 90)
  (unit 1)
  (exclude_from_sim no)
  (in_bom yes)
  (on_board yes)
  (dnp no)
  (property "Reference" "D1" (at 166.2 77.47 90) (effects (font (size 1.27 1.27))))
  (property "Value" "RED" (at 166.9 80.01 90) (effects (font (size 1.27 1.27))))
  (property
   "Footprint"
   "star_fp:LED_0603_1608Metric" (at 162.56 78.74 0) (effects (font (size 1.27 1.27)) (hide yes)))
  (property "Datasheet" "" (at 162.56 78.74 0) (effects (font (size 1.27 1.27)) (hide yes)))
  (property "LCSC" "C2286" (at 162.56 78.74 0) (effects (font (size 1.27 1.27)) (hide yes)))
  (pin "1")
  (pin "2"))
 (symbol
  (lib_id "Device:LED")
  (at 175.26 99.06 270)
  (unit 1)
  (exclude_from_sim no)
  (in_bom yes)
  (on_board yes)
  (dnp no)
  (property "Reference" "D2" (at 178.9 97.79 270) (effects (font (size 1.27 1.27))))
  (property "Value" "RED" (at 179.6 100.33 270) (effects (font (size 1.27 1.27))))
  (property
   "Footprint"
   "star_fp:LED_0603_1608Metric" (at 175.26 99.06 0) (effects (font (size 1.27 1.27)) (hide yes)))
  (property "Datasheet" "" (at 175.26 99.06 0) (effects (font (size 1.27 1.27)) (hide yes)))
  (property "LCSC" "C2286" (at 175.26 99.06 0) (effects (font (size 1.27 1.27)) (hide yes)))
  (pin "1")
  (pin "2"))
 (symbol
  (lib_id "Device:LED")
  (at 187.96 78.74 270)
  (unit 1)
  (exclude_from_sim no)
  (in_bom yes)
  (on_board yes)
  (dnp no)
  (property "Reference" "D3" (at 191.6 77.47 270) (effects (font (size 1.27 1.27))))
  (property "Value" "RED" (at 192.3 80.01 270) (effects (font (size 1.27 1.27))))
  (property
   "Footprint"
   "star_fp:LED_0603_1608Metric" (at 187.96 78.74 0) (effects (font (size 1.27 1.27)) (hide yes)))
  (property "Datasheet" "" (at 187.96 78.74 0) (effects (font (size 1.27 1.27)) (hide yes)))
  (property "LCSC" "C2286" (at 187.96 78.74 0) (effects (font (size 1.27 1.27)) (hide yes)))
  (pin "1")
  (pin "2"))
 (symbol
  (lib_id "Device:LED")
  (at 200.66 78.74 270)
  (unit 1)
  (exclude_from_sim no)
  (in_bom yes)
  (on_board yes)
  (dnp no)
  (property "Reference" "D4" (at 204.3 77.47 270) (effects (font (size 1.27 1.27))))
  (property "Value" "RED" (at 205 80.01 270) (effects (font (size 1.27 1.27))))
  (property
   "Footprint"
   "star_fp:LED_0603_1608Metric" (at 200.66 78.74 0) (effects (font (size 1.27 1.27)) (hide yes)))
  (property "Datasheet" "" (at 200.66 78.74 0) (effects (font (size 1.27 1.27)) (hide yes)))
  (property "LCSC" "C2286" (at 200.66 78.74 0) (effects (font (size 1.27 1.27)) (hide yes)))
  (pin "1")
  (pin "2"))
 (symbol
  (lib_id "Device:LED")
  (at 213.36 99.06 90)
  (unit 1)
  (exclude_from_sim no)
  (in_bom yes)
  (on_board yes)
  (dnp no)
  (property "Reference" "D5" (at 217 97.79 90) (effects (font (size 1.27 1.27))))
  (property "Value" "RED" (at 217.7 100.33 90) (effects (font (size 1.27 1.27))))
  (property
   "Footprint"
   "star_fp:LED_0603_1608Metric" (at 213.36 99.06 0) (effects (font (size 1.27 1.27)) (hide yes)))
  (property "Datasheet" "" (at 213.36 99.06 0) (effects (font (size 1.27 1.27)) (hide yes)))
  (property "LCSC" "C2286" (at 213.36 99.06 0) (effects (font (size 1.27 1.27)) (hide yes)))
  (pin "1")
  (pin "2"))
 (symbol
  (lib_id "Device:LED")
  (at 226.06 78.74 90)
  (unit 1)
  (exclude_from_sim no)
  (in_bom yes)
  (on_board yes)
  (dnp no)
  (property "Reference" "D6" (at 229.7 77.47 90) (effects (font (size 1.27 1.27))))
  (property "Value" "RED" (at 230.4 80.01 90) (effects (font (size 1.27 1.27))))
  (property
   "Footprint"
   "star_fp:LED_0603_1608Metric" (at 226.06 78.74 0) (effects (font (size 1.27 1.27)) (hide yes)))
  (property "Datasheet" "" (at 226.06 78.74 0) (effects (font (size 1.27 1.27)) (hide yes)))
  (property "LCSC" "C2286" (at 226.06 78.74 0) (effects (font (size 1.27 1.27)) (hide yes)))
  (pin "1")
  (pin "2"))
 (symbol
  (lib_id "Device:LED")
  (at 238.76 88.9 270)
  (unit 1)
  (exclude_from_sim no)
  (in_bom yes)
  (on_board yes)
  (dnp no)
  (property "Reference" "D7" (at 242.4 87.63 270) (effects (font (size 1.27 1.27))))
  (property "Value" "RED" (at 243.1 90.17 270) (effects (font (size 1.27 1.27))))
  (property
   "Footprint"
   "star_fp:LED_0603_1608Metric" (at 238.76 88.9 0) (effects (font (size 1.27 1.27)) (hide yes)))
  (property "Datasheet" "" (at 238.76 88.9 0) (effects (font (size 1.27 1.27)) (hide yes)))
  (property "LCSC" "C2286" (at 238.76 88.9 0) (effects (font (size 1.27 1.27)) (hide yes)))
  (pin "1")
  (pin "2"))
 (symbol
  (lib_id "Switch:SW_Push")
  (at 139.7 129.54 0)
  (unit 1)
  (exclude_from_sim no)
  (in_bom yes)
  (on_board yes)
  (dnp no)
  (property "Reference" "SW1" (at 139.7 124.46 0) (effects (font (size 1.27 1.27))))
  (property "Value" "TS-1187A" (at 139.7 132.08 0) (effects (font (size 1.27 1.27))))
  (property
   "Footprint"
   "star_fp:SW_Push_1P1T_XKB_TS-1187A" (at 139.7 129.54 0) (effects (font (size 1.27 1.27)) (hide yes)))
  (property "Datasheet" "" (at 139.7 129.54 0) (effects (font (size 1.27 1.27)) (hide yes)))
  (property "LCSC" "C528025" (at 139.7 129.54 0) (effects (font (size 1.27 1.27)) (hide yes)))
  (pin "1")
  (pin "2"))
 (symbol
  (lib_id "power:PWR_FLAG")
  (at 27.94 78.74 0)
  (unit 1)
  (exclude_from_sim no)
  (in_bom no)
  (on_board no)
  (dnp no)
  (property "Reference" "#FLG01" (at 27.94 78.74 0) (effects (font (size 1.27 1.27)) (hide yes)))
  (property "Value" "PWR_FLAG" (at 27.94 73.66 0) (effects (font (size 1.27 1.27))))
  (property "Footprint" "" (at 27.94 78.74 0) (effects (font (size 1.27 1.27)) (hide yes)))
  (property "Datasheet" "" (at 27.94 78.74 0) (effects (font (size 1.27 1.27)) (hide yes)))
  (pin "1"))
 (symbol
  (lib_id "power:PWR_FLAG")
  (at 27.94 104.14 0)
  (unit 1)
  (exclude_from_sim no)
  (in_bom no)
  (on_board no)
  (dnp no)
  (property "Reference" "#FLG02" (at 27.94 104.14 0) (effects (font (size 1.27 1.27)) (hide yes)))
  (property "Value" "PWR_FLAG" (at 27.94 99.06 0) (effects (font (size 1.27 1.27))))
  (property "Footprint" "" (at 27.94 104.14 0) (effects (font (size 1.27 1.27)) (hide yes)))
  (property "Datasheet" "" (at 27.94 104.14 0) (effects (font (size 1.27 1.27)) (hide yes)))
  (pin "1"))
 (symbol
  (lib_id "Connector:TestPoint")
  (at 66.04 127 90)
  (unit 1)
  (exclude_from_sim no)
  (in_bom no)
  (on_board yes)
  (dnp no)
  (property "Reference" "TP1" (at 66.04 123.19 90) (effects (font (size 1.27 1.27))))
  (property "Value" "UPDI" (at 66.04 127 90) (effects (font (size 1.27 1.27)) (hide yes)))
  (property
   "Footprint"
   "TestPoint:TestPoint_Pad_D1.5mm" (at 66.04 127 0) (effects (font (size 1.27 1.27)) (hide yes)))
  (property "Datasheet" "" (at 66.04 127 0) (effects (font (size 1.27 1.27)) (hide yes)))
  (pin "1"))
 (symbol
  (lib_id "Connector:TestPoint")
  (at 48.26 127 0)
  (unit 1)
  (exclude_from_sim no)
  (in_bom no)
  (on_board yes)
  (dnp no)
  (property "Reference" "TP2" (at 48.26 121.92 0) (effects (font (size 1.27 1.27))))
  (property "Value" "GND" (at 48.26 127 0) (effects (font (size 1.27 1.27)) (hide yes)))
  (property
   "Footprint"
   "TestPoint:TestPoint_Pad_D1.5mm" (at 48.26 127 0) (effects (font (size 1.27 1.27)) (hide yes)))
  (property "Datasheet" "" (at 48.26 127 0) (effects (font (size 1.27 1.27)) (hide yes)))
  (pin "1"))
 (symbol
  (lib_id "Connector:TestPoint")
  (at 35.56 129.54 180)
  (unit 1)
  (exclude_from_sim no)
  (in_bom no)
  (on_board yes)
  (dnp no)
  (property "Reference" "TP3" (at 35.56 134.62 0) (effects (font (size 1.27 1.27))))
  (property "Value" "VBAT" (at 35.56 129.54 180) (effects (font (size 1.27 1.27)) (hide yes)))
  (property
   "Footprint"
   "TestPoint:TestPoint_Pad_D1.5mm" (at 35.56 129.54 0) (effects (font (size 1.27 1.27)) (hide yes)))
  (property "Datasheet" "" (at 35.56 129.54 0) (effects (font (size 1.27 1.27)) (hide yes)))
  (pin "1"))
 (sheet_instances (path "" (page "1")))
 (embedded_fonts no))
